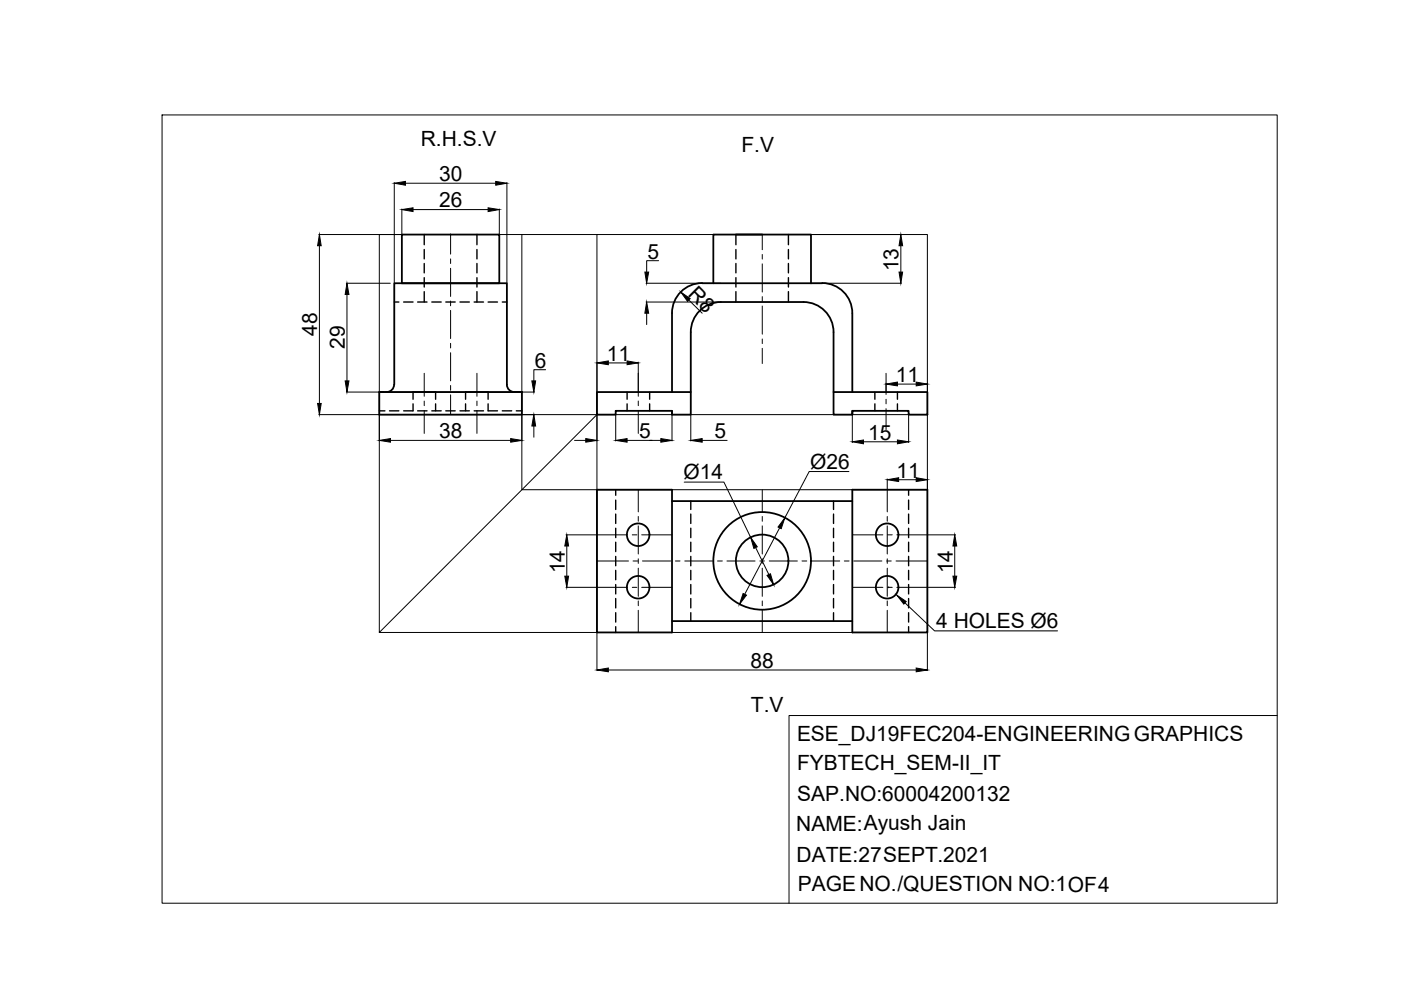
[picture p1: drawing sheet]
<svg xmlns="http://www.w3.org/2000/svg" width="297mm" height="210mm" viewBox="0 0 297 210" stroke-linecap="round" stroke-linejoin="round" font-family="sans-serif">
<!-- layer: Projection -->
<path d="M80.4 49.7h30.2v38.2h-30.2zM110.6 49.7h16M126.6 49.7h70v38.2h-70zM80.4 87.9v46.2l46.2-46.2M110.6 87.9h16v15.9M110.6 87.9v15.9h16M126.6 87.9h.1M196.6 87.9v15.9M126.6 103.8h70v30.3h-70zM80.4 134.1h46.2" fill="none" stroke="#000" stroke-width=".21"/>
<!-- layer: Object -->
<g fill="none" stroke="#000" stroke-width=".38">
<path d="M85.2 49.7h20.7v10.4h-20.7zM156 49.7h5.6M142.5 66.4v16.7M146.5 70.4v12.7M148.9 60a6.4 6.4 0 0 0-6.4 6.4M148.9 60.1h25.5M151.2 60.1v-10.4h20.7v10.4M152.8 64a6.4 6.4 0 0 0-6.3 6.4M152.9 64h17.5a6.4 6.4 0 0 1 6.3 6.4M174.3 60a6.4 6.4 0 0 1 6.4 6.4M176.7 70.4v12.7M180.7 66.4v16.7"/>
<path d="M81.2 83.1h-.8v4.8h30.2v-4.8h-.8M83.6 81.5a1.59 1.59 0 0 1-1.6 1.6M83.6 81.6v-21.5h23.9v21.5M87.6 83.1h4.8M98.7 83.1h4.8M107.5 81.5a1.59 1.59 0 0 0 1.6 1.6h1.5h-30.2h1.6M126.6 83.1h19.9v4.8h-4v-.8h-12v.8h-3.9zM142.5 87.1v.8M176.7 83.1h19.9v4.8h-4v-.8h-11.9v.8h-4zM180.7 87.1v.8M126.6 103.8h15.9v30.3h-15.9zM142.5 106.2h38.2"/>
<path d="M180.7 103.8h15.9v30.3h-15.9zM142.5 131.7h38.2"/>
<circle cx="135.3" cy="113.4" r="2.39"/>
<circle cx="161.6" cy="118.9" r="10.4"/>
<circle cx="161.6" cy="118.9" r="5.6"/>
<circle cx="188.1" cy="113.4" r="2.39"/>
<circle cx="135.3" cy="124.5" r="2.39"/>
<circle cx="188.1" cy="124.5" r="2.39"/>
</g>
<!-- layer: Centre -->
<g fill="none" stroke="#000" stroke-width=".21">
<path d="M95.5 49.7v4.2M95.5 54.9v1M95.5 56.9v6M161.6 49.7v3.2M161.6 54v.9M161.6 56v5.9M89.9 79.1v4.9M95.5 63.8v1M95.5 65.8v6M95.5 72.8v1M95.5 74.8v6M101.1 79.1v4.9"/>
<path d="M135.3 79.1v4.9M161.6 62.9v1M161.6 64.9v6M161.6 71.9v.9M161.6 73.9v3.2M187.9 79.1v4.5M89.9 85v1M89.9 87v4.9M95.5 81.7v1M95.5 83.7v4.2M101.1 85v1M101.1 87v4.9"/>
<path d="M135.3 85v1M135.3 87v4.9M187.9 84.7v.9M187.9 86.6v4.5M126.6 118.9h6.7M126.6 113.4h6.4M134.1 113.4h.9M134.2 118.9h1M135.3 103.8v4.7M135.3 109.5v1M135.3 111.5v6M135.3 118.5v1"/>
<path d="M136 113.4h6.5M136.2 118.9h6M143.2 118.9h1M145.2 118.9h6M152.1 118.9h1M154.1 118.9h6M161.1 118.9h1M161.6 103.8v4.7M161.6 109.5v1M161.6 111.5v6M161.6 118.5v1M163.1 118.9h6"/>
<path d="M170 118.9h1.1M172 118.9h6M179 118.9h1M180.7 113.4h6.5M181 118.9h6M188 118.9h1M188.1 103.8v4.7M188.1 109.5v1M188.1 111.5v6M188.1 118.5v1M188.2 113.4h1M190 118.9h6.6"/>
<path d="M190.1 113.4h6.5M126.6 124.5h6.4M134.1 124.5h.9M135.3 120.5v5.9M135.3 127.4v1M135.3 129.4v4.7M136 124.5h6.5M161.6 120.5v5.9M161.6 127.4v1M161.6 129.4v4.7M180.7 124.5h6.5M188.1 120.5v5.9"/>
<path d="M188.1 127.4v1M188.1 129.4v4.7M188.2 124.5h1M190.1 124.5h6.5"/>
</g>
<!-- layer: Hidden -->
<g fill="none" stroke="#000" stroke-width=".3">
<path d="M89.9 49.7v2.2M89.9 52.9v2M89.9 55.9v2M89.9 58.9v2M101.1 49.7v2.2M101.1 52.9v2M101.1 55.9v2M101.1 58.9v2M156 49.7v2.2M156 52.9v2M156 55.9v2M156 58.9v2"/>
<path d="M167.2 49.7v2.2M167.2 52.9v2M167.2 55.9v2M167.2 58.9v2M83.6 64h1M85.6 64h2M88.5 64h2M89.9 61.8v2.2M91.6 64h1.9M94.5 64h2M97.5 64h2M100.5 64h2"/>
<path d="M101.1 61.8v2.2M103.5 64h2M106.5 64h1M156 61.8v2.2M167.2 61.8v2.2M80.4 87.1h1.2M82.6 87.1h2M87.6 85.6v1.5h-2M87.6 83.1v1.6M88.5 87.1h2M91.6 87.1h1.9M92.4 83.1v1.6"/>
<path d="M92.4 85.6v1.5M94.5 87.1h2M97.5 87.1h2M98.7 83.1v1.6M98.7 85.6v1.5M100.5 87.1h2M103.5 85.6v1.5h2M103.5 83.1v1.6M106.5 87.1h2M109.5 87.1h1.1M133 83.1v1.6M133 85.6v1.5"/>
<path d="M137.7 83.1v1.6M137.7 85.6v1.5M185.5 83.1v1.6M185.5 85.6v1.5M190.3 83.1v1.6M190.3 85.6v1.5M130.5 103.8v1.2M130.5 106v2M130.5 109v2M130.5 112v2M130.5 115v2M130.5 118v2"/>
<path d="M146.5 106.2v1.8M146.5 109v2M146.5 112v2M146.5 115v2M146.5 118v2M176.7 106.2v1.8M176.7 109v2M176.7 112v2M176.7 115v2M176.7 118v2M192.6 103.8v1.2M192.6 106v2"/>
<path d="M192.6 109v2M192.6 112v2M192.6 115v2M192.6 118v2M130.5 120.9v2M130.5 123.9v2M130.5 126.9v2M130.5 129.9v2M130.5 132.9v1.2M146.5 120.9v2M146.5 123.9v2M146.5 126.9v2"/>
<path d="M146.5 129.9v1.8M176.7 120.9v2M176.7 123.9v2M176.7 126.9v2M176.7 129.9v1.8M192.6 120.9v2M192.6 123.9v2M192.6 126.9v2M192.6 129.9v2M192.6 132.9v1.2"/>
</g>
<!-- layer: Dimension n Hatch -->
<g fill="none" stroke="#000" stroke-width=".21">
<path d="M34.4 24.4h236.4v167.1h-236.4zM83.6 38.7v21.3M86 38.8h19.1M107.5 38.7v21.3M67.6 49.7h17.5M67.7 52.1v33.4M85.2 44.3v5.3M87.6 44.4h15.9M105.9 44.3v5.3M139.6 55.3h-2.5v2.4M172 49.7h19.1M191 52.1v5.6"/>
<path d="M73.4 60.1h9.3M73.6 62.4v18.4M115.7 78.4h-2.5v2.4M126.6 76.8v6.3M129 76.9h4M135.3 76.8v6.3M137 60.1h15.8M137 64h15.8M137.1 66.4v2.4M146 63.6l2.9 2.8M172 60.1h19.1M67.6 87.9h12.8"/>
<path d="M73.4 83.1h7M80.4 88v5.5M82.1 83.1h31.2M82.8 93.4h25.5M110.6 88v5.5M110.7 87.9h2.6M113.2 90.3v2.4M121.8 93.4h2.4M126.6 88v5.5M130.5 88v5.5M133 93.4h7.1M142.5 88v5.5"/>
<path d="M146.5 88v5.5M148.9 93.4h5.3M180 100h-8.4l-5.2 9.8M180.7 88v5.8M183.1 93.7h7.2M187.9 81.3v1.8M190.3 81.4h4M192.6 88v5.8M196.6 81.3v1.8M120 113.4h6.5M120.2 115.8v6.4M145.1 102.2h8.4l5.7 11.7"/>
<path d="M160.2 116.1l2.8 5.7M165.3 111.9l-7.4 14.1M188.1 101.5v2.3M190.5 101.7h3.8M196.6 101.5v2.3M196.7 113.4h5.9M202.4 115.8v6.4M120 124.5h6.5M126.6 134.1v8.1M188.3 124.5h.2M188.4 124.4v.2M191.9 127.8l6.2 6h26.1"/>
<path d="M196.6 134.1v8.1M196.7 124.5h5.9M129 142.1h65.3M270.8 151.7h-103.5v39.8"/>
</g>
<g fill="#000" stroke="#000" stroke-width=".21">
<path d="M83.6 38.8l2.4-.3v.8zM105.1 38.5l2.4 .3-2.4 .5zM67.7 49.7l.4 2.4h-.8zM85.2 44.4l2.4-.3v.8zM103.5 44.1l2.4 .3-2.4 .5zM136.7 57.7h.8l-.4 2.4zM190.6 57.7h.8l-.4 2.4zM191 49.7l.4 2.4h-.8zM73.6 60.1l.4 2.3h-.8zM126.6 76.9l2.4-.4v.8zM133 76.5l2.3 .4-2.3 .4zM137.1 64l.4 2.4h-.8z"/>
<path d="M144.3 61.9l2 1.4-.5 .6zM67.3 85.5h.8l-.4 2.4zM73.2 80.8h.8l-.4 2.3zM80.4 93.4l2.4-.4v.8zM108.3 93l2.3 .4-2.3 .4zM113.2 87.9l.4 2.4h-.8zM112.8 80.8h.8l-.4 2.3zM124.2 93l2.4 .4-2.4 .4zM130.5 93.4l2.5-.4v.8zM140.1 93l2.4 .4-2.4 .4zM146.5 93.4l2.4-.4v.8zM180.7 93.7l2.4-.4v.8z"/>
<path d="M190.3 93.3l2.3 .4-2.3 .4zM187.9 81.4l2.4-.4v.8zM194.3 81l2.3 .4-2.3 .4zM120.2 113.4l.4 2.4h-.9zM159.2 113.9l1.4 2-.8 .4zM166.4 109.8l-.8 2.3-.6-.4zM188.1 101.7l2.4-.4v.8zM194.3 101.3l2.3 .4-2.3 .4zM202.4 113.4l.4 2.4h-.8zM119.7 122.2h.9l-.4 2.3zM157.6 125.8l.7 .4-1.5 1.9zM162.6 122l.8-.3 .6 2.3z"/>
<path d="M190.1 126.2l2 1.3-.5 .6zM202 122.2h.8l-.4 2.3zM126.6 142.1l2.4-.5v.8zM194.3 141.6l2.3 .5-2.3 .3z"/>
</g>
<g font-size="4.4">
<text x="89.2" y="31">R.H.S.V</text>
<text x="157.2" y="32.3">F.V</text>
<text x="93.1" y="38.4">30</text>
<text x="93.1" y="44">26</text>
<text x="137.3" y="54.8">5</text>
<text x="190.5" y="57.5" transform="rotate(-90 190.5 57.5)">13</text>
<text x="145.7" y="62.6" transform="rotate(45 145.7 62.6)">R8</text>
<text x="67.3" y="71.2" transform="rotate(-90 67.3 71.2)">48</text>
<text x="73.1" y="74" transform="rotate(-90 73.1 74)">29</text>
<text x="113.4" y="77.9">6</text>
<text x="128.6" y="76.5">11</text>
<text x="189.9" y="81">11</text>
<text x="93.1" y="92.9">38</text>
<text x="135.5" y="92.9">5</text>
<text x="151.5" y="92.9">5</text>
<text x="184.1" y="93.2">15</text>
<text x="144.9" y="101.6">Ø14</text>
<text x="171.8" y="99.4">Ø26</text>
<text x="190.1" y="101.3">11</text>
<text x="119.7" y="121.6" transform="rotate(-90 119.7 121.6)">14</text>
<text x="202" y="121.6" transform="rotate(-90 202 121.6)">14</text>
<text x="198.5" y="133.2">4 HOLES Ø6</text>
<text x="159.1" y="141.6">88</text>
<text x="159.2" y="150.9">T.V</text>
<text x="169" y="157">ESE_DJ19FEC204-ENGINEERINGGRAPHICS</text>
<text x="169" y="163.3">FYBTECH_SEM-II_IT</text>
<text x="169" y="169.8">SAP.NO:60004200132</text>
<text x="168.8" y="176.3">NAME:Ayush Jain</text>
<text x="168.9" y="182.7">DATE:27SEPT.2021</text>
<text x="169.1" y="188.9">PAGENO./QUESTION NO:1OF4</text>
</g>
</svg>
